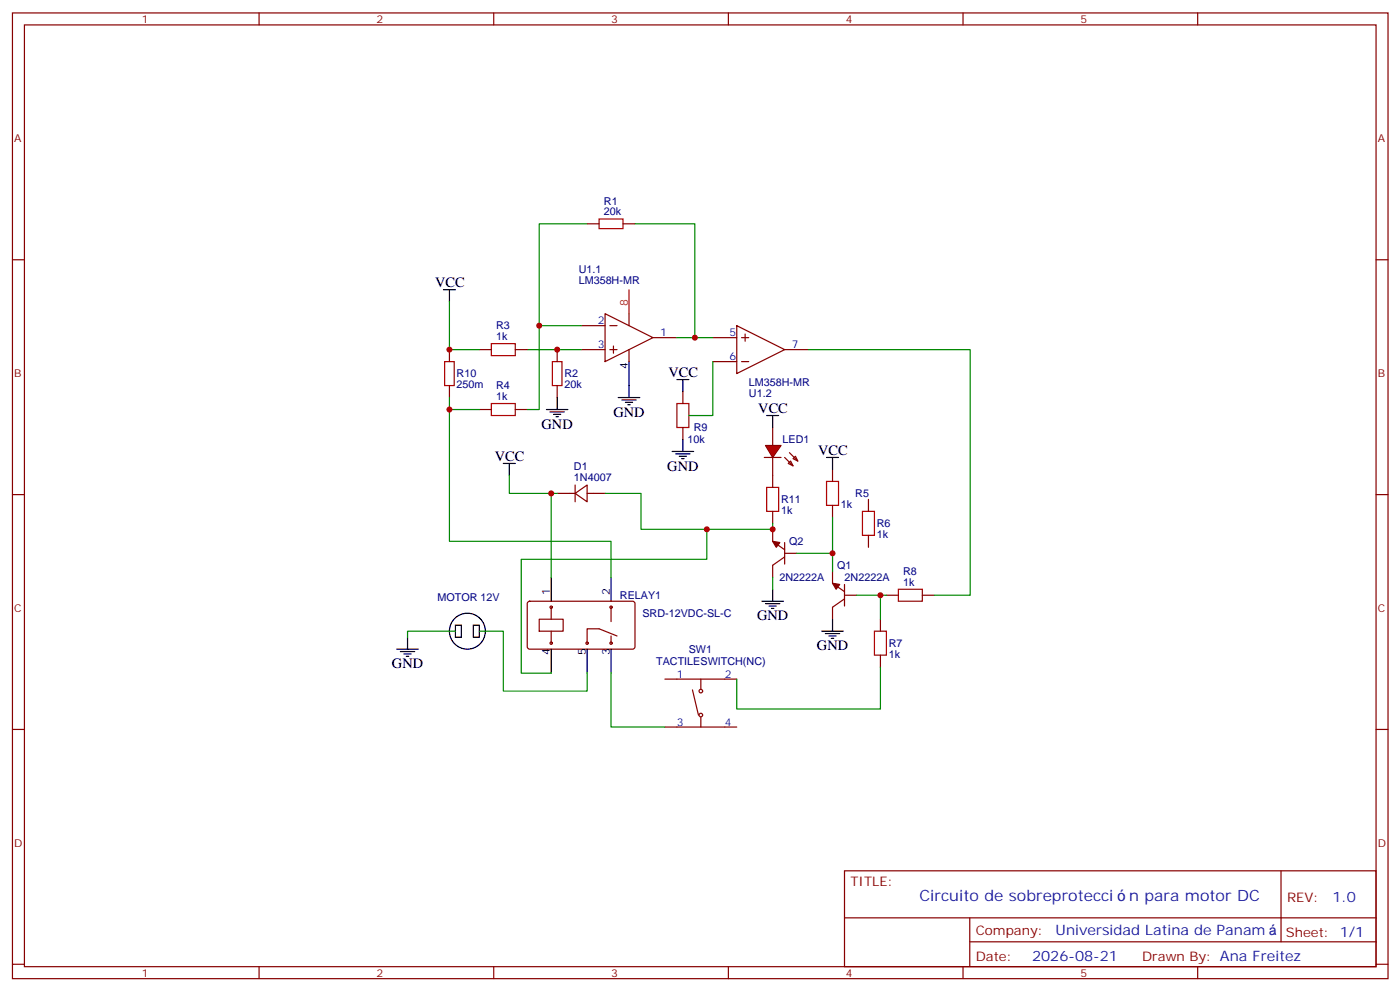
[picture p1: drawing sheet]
<svg xmlns="http://www.w3.org/2000/svg" width="413mm" height="292mm" viewBox="0 0 413 292" stroke-linecap="round" stroke-linejoin="round" font-family="sans-serif">
<g fill="none" stroke="#870000" stroke-width=".35">
<path d="M3.7 3.8h405.3v284.3h-405.3zM7.2 7.3h398.3v277.3h-398.3zM76.3 3.8v3.5M145.5 3.8v3.5M214.6 3.8v3.5M283.8 3.8v3.5M352.9 3.8v3.5M3.7 76.5h3.5M173 65.9h3.5M183.6 65.9h3.5M405.5 76.5h3.5M171.2 95.9h7.1"/>
<path d="M178.3 92.4l14.1 7-14.1 7.1zM179.7 95.9h2.1M185.3 92.4v3.5M192.4 99.4h7.1M210 99.4h7.1M217.1 95.9l14.1 7-14.1 7.1zM218.5 99.4h2.1M219.6 98.4v2.1M132.4 102.9v3.6M132.4 113.5v3.6M141.3 102.9h3.5M151.8 102.9h3.6"/>
<path d="M164.2 102.9v3.6M164.2 113.5v3.6M171.2 102.9h7.1M179.7 102.9h2.1M180.8 101.9v2.1M185.3 102.9v3.6M201.2 115.3v3.5M210 106.5h7.1M218.5 106.5h2.1M231.2 102.9h7.1M141.3 120.6h3.5M151.8 120.6h3.6"/>
<path d="M201.2 125.9v3.5M225.2 134.7h5M245.3 138.2v3.5M3.7 145.6h3.5M164.2 145.3h5.3M169.5 145.3l3.5-2.5v4.9zM169.5 142.8v4.9M173 145.3h5.3M227.7 155.9v3.5l3.5 2.5M231.2 159.7v6.4M245.3 148.8v3.5M255.9 147v3.6"/>
<path d="M255.9 157.6v3.5M405.5 145.6h3.5M155.6 177.2l.5-.2 30.6 .1 .4 .6-.1 13-.6 .4h-30.6l-.4-.7v-12.7zM162.4 178.8v3.5M180.1 178.8v4.2M231.2 164l-3.5 2.4v3.6M231.2 162.9h3.5M245.3 168.2v3.5l3.5 2.5M248.8 176.3l-3.5 2.5v3.5M248.8 175.3h3.6M248.8 172.1v6.3M261.2 175.3h3.5"/>
<path d="M271.8 175.3h3.5M158.9 182.3h7v3.5h-7zM162.4 185.8v3.6M180.1 187.3v2.1M181.8 187.3l-5.3-2.2h-3.5v4.3M259.4 182.3v3.5M259.4 192.9v3.5M3.7 214.8h3.5M405.5 214.8h3.5M248.8 256.4h156.7v28.2h-156.7zM377.5 256.4v20.9M248.9 270.2h156.5"/>
<path d="M285.8 277.3h119.6M285.8 270.2v14.2M3.7 283.9h3.5M76.3 284.6v3.5M145.5 284.6v3.5M214.6 284.6v3.5M283.8 284.6v3.5M352.9 284.6v3.5M405.5 283.9h3.5"/>
<circle cx="162.4" cy="178.8" r=".35"/>
<circle cx="180.1" cy="178.8" r=".35"/>
<circle cx="162.4" cy="189.4" r=".35"/>
<circle cx="173" cy="189.4" r=".35"/>
<circle cx="180.1" cy="189.4" r=".35"/>
</g>
<path d="M185.3 85.3v7.1" fill="none" stroke="#f00" stroke-width=".35"/>
<g fill="none" stroke="#000" stroke-width=".35">
<path d="M130.7 85.3h3.5M132.4 85.3v3.5M164.2 117.1v3.5M182.2 117.1h6.3M183.2 117.8h4.3M184.3 118.5h2.1M185 119.2h.7M185.3 106.5v10.6M199.5 111.8h3.5M201.2 111.8v3.5M148.3 136.5h3.5M150.1 136.5v3.5"/>
<path d="M161 120.6h6.4M162.1 121.3h4.2M163.1 122h2.1M163.8 122.7h.7M198 132.9h6.4M199.1 133.6h4.2M200.2 134.3h2.1M200.9 135h.7M201.2 129.4v3.5M243.6 134.7h3.5M245.3 134.7v3.5M162.4 170v7"/>
<path d="M180.1 170v7M116.9 191.1h6.4M118 191.8h4.2M119 192.5h2.1M119.7 193.3h.7M120.1 187.6v3.5M162.4 191.1v7.1M173 191.1v7.1M180.1 191.1v7.1M242.1 185.8h6.4M243.2 186.5h4.2M244.3 187.3h2.1"/>
<path d="M245 188h.7M245.3 182.3v3.5"/>
</g>
<g fill="none" stroke="#008700" stroke-width=".35">
<path d="M173 65.9h-14.1v54.7h-3.5M187.1 65.9h17.7v33.5M132.4 88.8v14.1h8.9M158.9 95.9h12.3M199.5 99.4h10.5M132.4 117.1v3.5h8.9M155.4 102.9h15.8M210 106.5v15.8h-7M238.3 102.9h47.6v72.4h-10.6M150.1 140v5.3h14.1M245.3 152.3v15.9M234.7 162.9h10.6"/>
<path d="M252.4 175.3h7M261.2 175.3h-1.8v7"/>
</g>
<path d="M176.5 64.5h7.1v2.8h-7.1zM131 106.5h2.8v7h-2.8zM144.8 101.2h7v3.5h-7zM144.8 118.8h7v3.5h-7zM162.8 106.5h2.8v7h-2.8zM199.5 118.8h3.5v7.1h-3.5zM243.6 141.7h3.5v7.1h-3.5zM254.1 150.6h3.6v7h-3.6zM264.7 173.5h7.1v3.5h-7.1zM257.7 185.8h3.5v7.1h-3.5z" fill="none" stroke="#a10000" stroke-width=".35"/>
<g fill="#870000" stroke="#870000" stroke-width=".35">
<path d="M245.3 171.7l2.1 .4-1 1.4z"/>
<path d="M227.7 159.4l2.1 .3-1.1 1.4z"/>
</g>
<path d="M225.6 131.2h4.6l-2.5 3.5z" fill="#f00" stroke="#870000" stroke-width=".35"/>
<g fill="none" stroke="#870000" stroke-width=".35">
<path d="M227.7 125.9v5.3M227.7 134.7v8.8M231.2 134.7l2.5 2.5M232.3 136.5l.7-.8 .7 1.5zM232.6 133.3l2.5 2.4M233.7 135l.7-.7 .7 1.4zM227.7 150.6v3.5M195.9 200h21.2M206.5 200v2.8M195.9 214.1h21.2M204 203.1l1.8 7.4M206.5 211.2v2.9"/>
<circle cx="206.5" cy="210.5" r=".53"/>
<circle cx="206.5" cy="203.5" r=".53"/>
</g>
<g fill="none" stroke="#000" stroke-width=".35">
<path d="M225.9 122.3h3.5M227.7 122.3v3.6M224.5 177h6.4M225.6 177.7h4.2M226.6 178.4h2.1M227.3 179.1h.7M227.7 173.5v3.5M134.2 184.1h1.8v3.5h-1.8zM139.5 184.1h1.8v3.5h-1.8z"/>
<circle cx="137.7" cy="185.8" r="5.3"/>
</g>
<path d="M132.4 120.6v38.8h47.7v10.6M162.4 145.3v24.7M178.3 145.3h10.6v10.6h38.8v-1.8M208.3 155.9v8.8h-54.7v33.5h8.8M227.7 170v3.5M134.2 185.8h-14.1v1.8M141.3 185.8h7v17.7h24.7v-5.3M180.1 198.2v15.9h15.8M259.4 196.4v12.4h-42.3v-8.8" fill="none" stroke="#008700" stroke-width=".35"/>
<path d="M225.9 143.5h3.5v7.1h-3.5z" fill="none" stroke="#a10000" stroke-width=".35"/>
<g fill="#c00">
<circle cx="204.8" cy="99.4" r=".88"/>
<circle cx="132.4" cy="102.9" r=".88"/>
<circle cx="164.2" cy="102.9" r=".88"/>
<circle cx="158.9" cy="95.9" r=".88"/>
<circle cx="245.3" cy="162.9" r=".88"/>
<circle cx="259.4" cy="175.3" r=".88"/>
<circle cx="227.7" cy="155.9" r=".88"/>
<circle cx="132.4" cy="120.6" r=".88"/>
<circle cx="162.4" cy="145.3" r=".88"/>
<circle cx="208.3" cy="155.9" r=".88"/>
</g>
<g font-size="4.6" fill="#00f">
<text x="270.9" y="265.4">Circuito de sobreprotecci</text>
<text x="332.7" y="265.4">n para motor DC</text>
</g>
<g font-size="4.2">
<text x="128.2" y="84.6">VCC</text>
<text x="197" y="111.1">VCC</text>
<text x="180.8" y="122.7">GND</text>
<text x="223.4" y="121.6">VCC</text>
<text x="159.6" y="126.2">GND</text>
<text x="145.8" y="135.7">VCC</text>
<text x="241.1" y="134">VCC</text>
<text x="196.6" y="138.6">GND</text>
<text x="223.1" y="182.7">GND</text>
<text x="240.7" y="191.5">GND</text>
<text x="115.5" y="196.8">GND</text>
</g>
<g font-size="4.2" fill="#00f">
<text x="392.6" y="265.7">1.0</text>
<text x="311" y="275.2">Universidad Latina de Panam</text>
<text x="304.1" y="283">2026-08-21</text>
</g>
<g font-size="3.9" fill="#800">
<text x="250.6" y="261">TITLE:</text>
<text x="379.2" y="265.7">REV:</text>
<text x="287.5" y="275.2">Company:</text>
<text x="378.9" y="275.8">Sheet: 1/1</text>
<text x="287.5" y="282.9">Date:</text>
<text x="336.6" y="282.9">Drawn By: Ana Freitez</text>
</g>
<g font-size="3.2" fill="#800">
<text x="41.8" y="6.8">1</text>
<text x="110.9" y="6.8">2</text>
<text x="180.1" y="6.8">3</text>
<text x="249.2" y="6.8">4</text>
<text x="318.3" y="6.8">5</text>
<text x="4.2" y="41.9">A</text>
<text x="406" y="41.9">A</text>
<text x="4.2" y="111.1">B</text>
<text x="406" y="111.1">B</text>
<text x="4.2" y="180.2">C</text>
<text x="406" y="180.2">C</text>
<text x="4.2" y="249.3">D</text>
<text x="406" y="249.3">D</text>
<text x="41.8" y="287.6">1</text>
<text x="110.9" y="287.6">2</text>
<text x="180.1" y="287.6">3</text>
<text x="249.2" y="287.6">4</text>
<text x="318.3" y="287.6">5</text>
</g>
<g font-size="3.2" fill="#000080">
<text x="178" y="63.4">20k</text>
<text x="178" y="60.3">R1</text>
<text x="170.5" y="83.5">LM358H-MR</text>
<text x="170.5" y="80.3">U1.1</text>
<text x="146.2" y="100.1">1k</text>
<text x="146.2" y="96.9">R3</text>
<text x="134.5" y="111.1">R10</text>
<text x="166.3" y="111.1">R2</text>
<text x="220.7" y="113.5">LM358H-MR</text>
<text x="134.5" y="114.4">250m</text>
<text x="146.2" y="117.8">1k</text>
<text x="146.2" y="114.5">R4</text>
<text x="166.3" y="114.3">20k</text>
<text x="220.7" y="116.7">U1.2</text>
<text x="202.6" y="130.5">10k</text>
<text x="204.4" y="127">R9</text>
<text x="230.6" y="130.5">LED1</text>
<text x="169.1" y="141.7">1N4007</text>
<text x="169.1" y="138.5">D1</text>
<text x="230.2" y="148.2">R11</text>
<text x="247.8" y="149.5">1k</text>
<text x="252" y="146.4">R5</text>
<text x="230.2" y="151.4">1k</text>
<text x="258.4" y="155.2">R6</text>
<text x="232.5" y="160.5">Q2</text>
<text x="258.4" y="158.3">1k</text>
<text x="246.7" y="167.6">Q1</text>
<text x="229.7" y="171">2N2222A</text>
<text x="248.9" y="171.1">2N2222A</text>
<text x="266.1" y="172.4">1k</text>
<text x="266.1" y="169.3">R8</text>
<text x="128.9" y="177">MOTOR 12V</text>
<text x="182.7" y="176.4">RELAY1</text>
<text x="189.3" y="181.7">SRD-12VDC-SL-C</text>
<text x="261.9" y="190.4">R7</text>
<text x="193.4" y="195.8">TACTILESWITCH(NC)</text>
<text x="202.9" y="192.3">SW1</text>
<text x="261.9" y="193.6">1k</text>
</g>
<g font-size="3.2" fill="#00f">
<text x="176.2" y="95.5">2</text>
<text x="194.5" y="99.1">1</text>
<text x="215" y="99.1">5</text>
<text x="176.2" y="102.6">3</text>
<text x="215" y="106.1">6</text>
<text x="233.3" y="102.6">7</text>
<text x="199.5" y="199.6">1</text>
<text x="213.6" y="199.6">2</text>
<text x="199.5" y="213.7">3</text>
<text x="213.6" y="213.7">4</text>
</g>
<text font-size="3.2" fill="#f00" x="185" y="90.2" transform="rotate(-90 185 90.2)">8</text>
<g font-size="3.2">
<text x="185" y="108.6" transform="rotate(-90 185 108.6)">4</text>
<text x="162.1" y="175.3" transform="rotate(-90 162.1 175.3)">1</text>
<text x="179.7" y="175.3" transform="rotate(-90 179.7 175.3)">2</text>
<text x="162.1" y="192.9" transform="rotate(-90 162.1 192.9)">4</text>
<text x="172.6" y="192.9" transform="rotate(-90 172.6 192.9)">5</text>
<text x="179.7" y="192.9" transform="rotate(-90 179.7 192.9)">3</text>
</g>
</svg>
